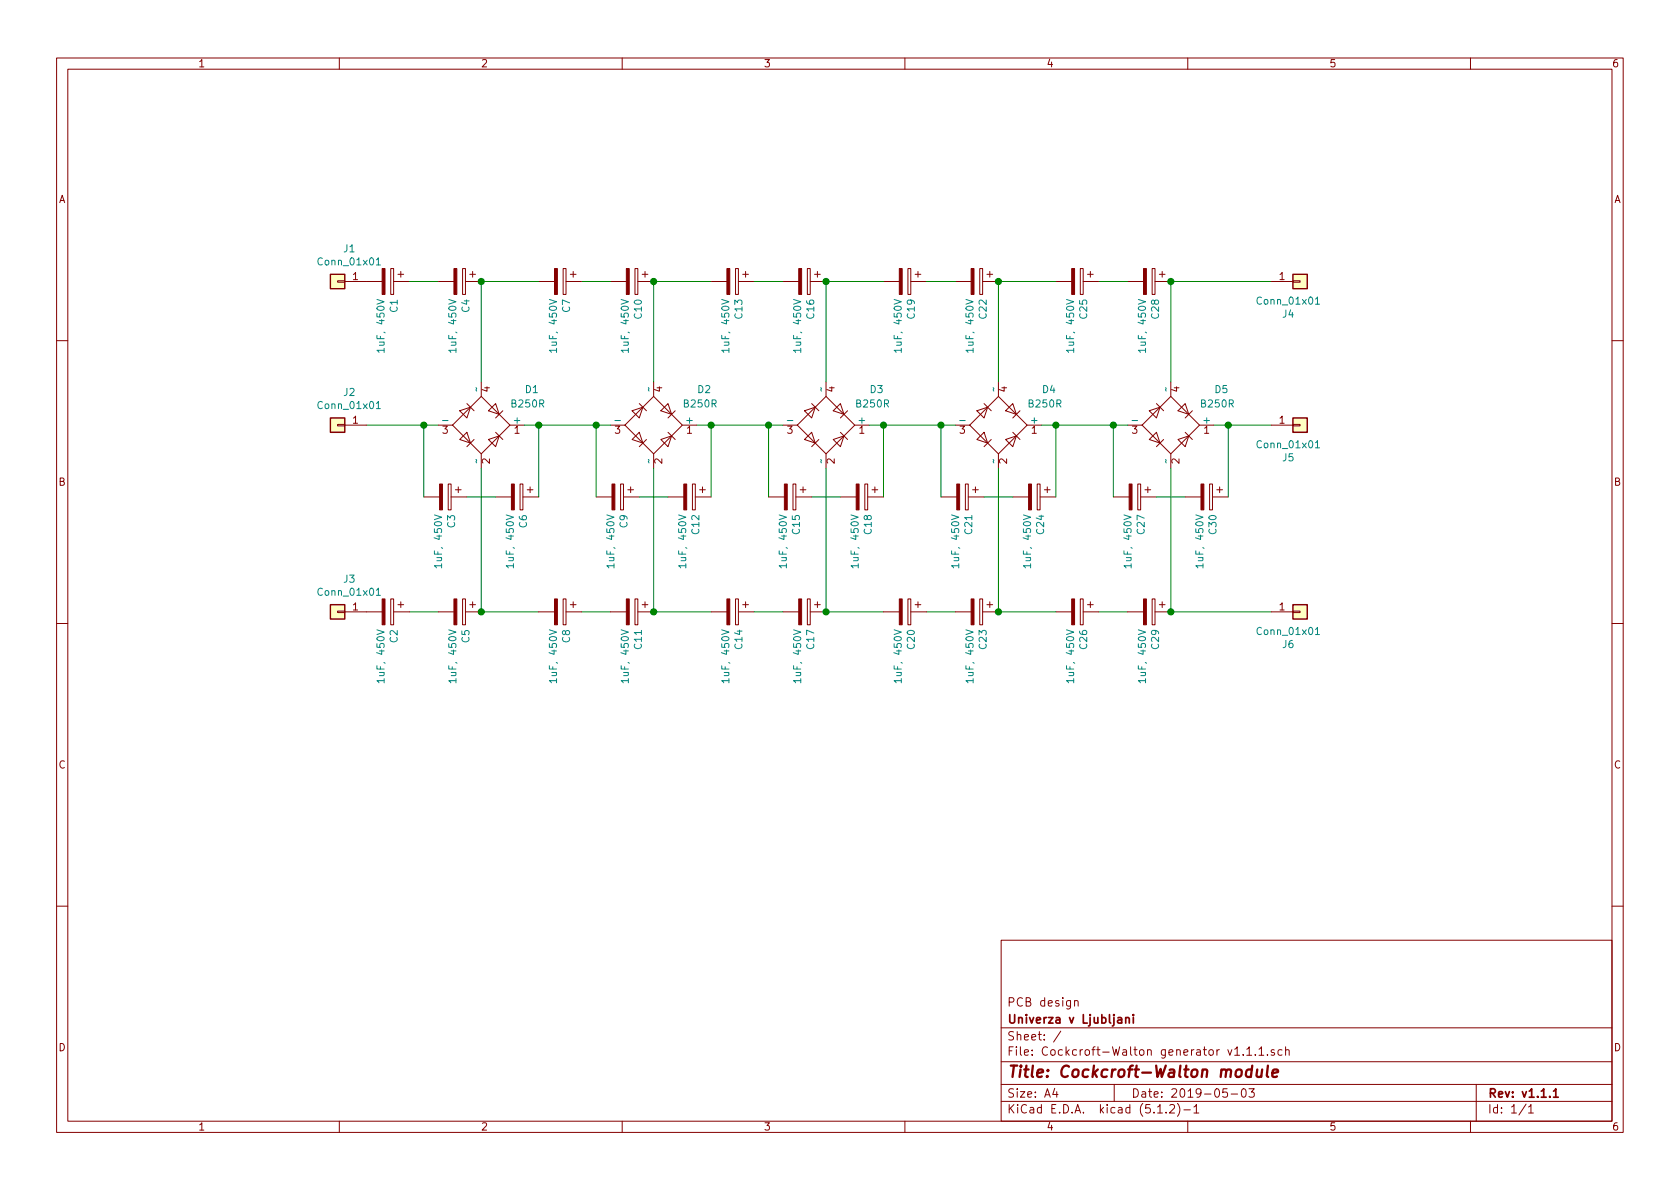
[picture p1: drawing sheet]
EESchema Schematic File Version 4
LIBS:Cockcroft-Walton generator v1.1.1-cache
EELAYER 29 0
EELAYER END
$Descr A4 11693 8268
encoding utf-8
Sheet 1 1
Title "Cockcroft-Walton module"
Date "2019-05-03"
Rev "v1.1.1"
Comp "Univerza v Ljubljani"
Comment1 "PCB design"
Comment2 ""
Comment3 ""
Comment4 ""
$EndDescr
$Comp
L Device:CP C4
U 1 1
P 3200 1950
F 0 "C4" H 3318 1996 50  0000 L CNN
F 1 "1uF, 450V" H 3318 1905 50  0000 L CNN
F 2 "Capacitor_THT:CP_Radial_D8.0mm_P2.50mm" H 3238 1800 50  0001 C CNN
F 3 "~" H 3200 1950 50  0001 C CNN
	1    3200 1950
	0    1    1    0   
$EndComp
$Comp
L Device:CP C1
U 1 1
P 2700 1950
F 0 "C1" H 2818 1996 50  0000 L CNN
F 1 "1uF, 450V" H 2818 1905 50  0000 L CNN
F 2 "Capacitor_THT:CP_Radial_D8.0mm_P2.50mm" H 2738 1800 50  0001 C CNN
F 3 "~" H 2700 1950 50  0001 C CNN
	1    2700 1950
	0    1    1    0   
$EndComp
$Comp
L Device:CP C6
U 1 1
P 3600 3450
F 0 "C6" H 3718 3496 50  0000 L CNN
F 1 "1uF, 450V" H 3718 3405 50  0000 L CNN
F 2 "Capacitor_THT:CP_Radial_D8.0mm_P2.50mm" H 3638 3300 50  0001 C CNN
F 3 "~" H 3600 3450 50  0001 C CNN
	1    3600 3450
	0    1    1    0   
$EndComp
$Comp
L Device:CP C3
U 1 1
P 3100 3450
F 0 "C3" H 3218 3496 50  0000 L CNN
F 1 "1uF, 450V" H 3218 3405 50  0000 L CNN
F 2 "Capacitor_THT:CP_Radial_D8.0mm_P2.50mm" H 3138 3300 50  0001 C CNN
F 3 "~" H 3100 3450 50  0001 C CNN
	1    3100 3450
	0    1    1    0   
$EndComp
$Comp
L Diode_Bridge:B250R D1
U 1 1
P 3350 2950
F 0 "D1" H 3650 3200 50  0000 L CNN
F 1 "B250R" H 3550 3100 50  0000 L CNN
F 2 "Diode_THT:Diode_Bridge_Round_D9.0mm" H 3500 3075 50  0001 L CNN
F 3 "https://diotec.com/tl_files/diotec/files/pdf/datasheets/b40r.pdf" H 3350 2950 50  0001 C CNN
	1    3350 2950
	1    0    0    -1  
$EndComp
Wire Wire Line
	3450 3450 3250 3450
Wire Wire Line
	3350 1950 3350 2650
Wire Wire Line
	3050 1950 2850 1950
$Comp
L Device:CP C10
U 1 1
P 4400 1950
F 0 "C10" H 4518 1996 50  0000 L CNN
F 1 "1uF, 450V" H 4518 1905 50  0000 L CNN
F 2 "Capacitor_THT:CP_Radial_D8.0mm_P2.50mm" H 4438 1800 50  0001 C CNN
F 3 "~" H 4400 1950 50  0001 C CNN
	1    4400 1950
	0    1    1    0   
$EndComp
$Comp
L Device:CP C7
U 1 1
P 3900 1950
F 0 "C7" H 4018 1996 50  0000 L CNN
F 1 "1uF, 450V" H 4018 1905 50  0000 L CNN
F 2 "Capacitor_THT:CP_Radial_D8.0mm_P2.50mm" H 3938 1800 50  0001 C CNN
F 3 "~" H 3900 1950 50  0001 C CNN
	1    3900 1950
	0    1    1    0   
$EndComp
$Comp
L Device:CP C12
U 1 1
P 4800 3450
F 0 "C12" H 4918 3496 50  0000 L CNN
F 1 "1uF, 450V" H 4918 3405 50  0000 L CNN
F 2 "Capacitor_THT:CP_Radial_D8.0mm_P2.50mm" H 4838 3300 50  0001 C CNN
F 3 "~" H 4800 3450 50  0001 C CNN
	1    4800 3450
	0    1    1    0   
$EndComp
$Comp
L Device:CP C9
U 1 1
P 4300 3450
F 0 "C9" H 4418 3496 50  0000 L CNN
F 1 "1uF, 450V" H 4418 3405 50  0000 L CNN
F 2 "Capacitor_THT:CP_Radial_D8.0mm_P2.50mm" H 4338 3300 50  0001 C CNN
F 3 "~" H 4300 3450 50  0001 C CNN
	1    4300 3450
	0    1    1    0   
$EndComp
$Comp
L Diode_Bridge:B250R D2
U 1 1
P 4550 2950
F 0 "D2" H 4850 3200 50  0000 L CNN
F 1 "B250R" H 4750 3100 50  0000 L CNN
F 2 "Diode_THT:Diode_Bridge_Round_D9.0mm" H 4700 3075 50  0001 L CNN
F 3 "https://diotec.com/tl_files/diotec/files/pdf/datasheets/b40r.pdf" H 4550 2950 50  0001 C CNN
	1    4550 2950
	1    0    0    -1  
$EndComp
Wire Wire Line
	4650 3450 4450 3450
Wire Wire Line
	4550 1950 4550 2650
Wire Wire Line
	4250 1950 4050 1950
$Comp
L Device:CP C16
U 1 1
P 5600 1950
F 0 "C16" H 5718 1996 50  0000 L CNN
F 1 "1uF, 450V" H 5718 1905 50  0000 L CNN
F 2 "Capacitor_THT:CP_Radial_D8.0mm_P2.50mm" H 5638 1800 50  0001 C CNN
F 3 "~" H 5600 1950 50  0001 C CNN
	1    5600 1950
	0    1    1    0   
$EndComp
$Comp
L Device:CP C13
U 1 1
P 5100 1950
F 0 "C13" H 5218 1996 50  0000 L CNN
F 1 "1uF, 450V" H 5218 1905 50  0000 L CNN
F 2 "Capacitor_THT:CP_Radial_D8.0mm_P2.50mm" H 5138 1800 50  0001 C CNN
F 3 "~" H 5100 1950 50  0001 C CNN
	1    5100 1950
	0    1    1    0   
$EndComp
$Comp
L Device:CP C18
U 1 1
P 6000 3450
F 0 "C18" H 6118 3496 50  0000 L CNN
F 1 "1uF, 450V" H 6118 3405 50  0000 L CNN
F 2 "Capacitor_THT:CP_Radial_D8.0mm_P2.50mm" H 6038 3300 50  0001 C CNN
F 3 "~" H 6000 3450 50  0001 C CNN
	1    6000 3450
	0    1    1    0   
$EndComp
$Comp
L Device:CP C15
U 1 1
P 5500 3450
F 0 "C15" H 5618 3496 50  0000 L CNN
F 1 "1uF, 450V" H 5618 3405 50  0000 L CNN
F 2 "Capacitor_THT:CP_Radial_D8.0mm_P2.50mm" H 5538 3300 50  0001 C CNN
F 3 "~" H 5500 3450 50  0001 C CNN
	1    5500 3450
	0    1    1    0   
$EndComp
$Comp
L Diode_Bridge:B250R D3
U 1 1
P 5750 2950
F 0 "D3" H 6050 3200 50  0000 L CNN
F 1 "B250R" H 5950 3100 50  0000 L CNN
F 2 "Diode_THT:Diode_Bridge_Round_D9.0mm" H 5900 3075 50  0001 L CNN
F 3 "https://diotec.com/tl_files/diotec/files/pdf/datasheets/b40r.pdf" H 5750 2950 50  0001 C CNN
	1    5750 2950
	1    0    0    -1  
$EndComp
Wire Wire Line
	5850 3450 5650 3450
Wire Wire Line
	5750 1950 5750 2650
Wire Wire Line
	5450 1950 5250 1950
$Comp
L Device:CP C22
U 1 1
P 6800 1950
F 0 "C22" H 6918 1996 50  0000 L CNN
F 1 "1uF, 450V" H 6918 1905 50  0000 L CNN
F 2 "Capacitor_THT:CP_Radial_D8.0mm_P2.50mm" H 6838 1800 50  0001 C CNN
F 3 "~" H 6800 1950 50  0001 C CNN
	1    6800 1950
	0    1    1    0   
$EndComp
$Comp
L Device:CP C19
U 1 1
P 6300 1950
F 0 "C19" H 6418 1996 50  0000 L CNN
F 1 "1uF, 450V" H 6418 1905 50  0000 L CNN
F 2 "Capacitor_THT:CP_Radial_D8.0mm_P2.50mm" H 6338 1800 50  0001 C CNN
F 3 "~" H 6300 1950 50  0001 C CNN
	1    6300 1950
	0    1    1    0   
$EndComp
$Comp
L Device:CP C24
U 1 1
P 7200 3450
F 0 "C24" H 7318 3496 50  0000 L CNN
F 1 "1uF, 450V" H 7318 3405 50  0000 L CNN
F 2 "Capacitor_THT:CP_Radial_D8.0mm_P2.50mm" H 7238 3300 50  0001 C CNN
F 3 "~" H 7200 3450 50  0001 C CNN
	1    7200 3450
	0    1    1    0   
$EndComp
$Comp
L Device:CP C21
U 1 1
P 6700 3450
F 0 "C21" H 6818 3496 50  0000 L CNN
F 1 "1uF, 450V" H 6818 3405 50  0000 L CNN
F 2 "Capacitor_THT:CP_Radial_D8.0mm_P2.50mm" H 6738 3300 50  0001 C CNN
F 3 "~" H 6700 3450 50  0001 C CNN
	1    6700 3450
	0    1    1    0   
$EndComp
$Comp
L Diode_Bridge:B250R D4
U 1 1
P 6950 2950
F 0 "D4" H 7250 3200 50  0000 L CNN
F 1 "B250R" H 7150 3100 50  0000 L CNN
F 2 "Diode_THT:Diode_Bridge_Round_D9.0mm" H 7100 3075 50  0001 L CNN
F 3 "https://diotec.com/tl_files/diotec/files/pdf/datasheets/b40r.pdf" H 6950 2950 50  0001 C CNN
	1    6950 2950
	1    0    0    -1  
$EndComp
Wire Wire Line
	7050 3450 6850 3450
Wire Wire Line
	6950 1950 6950 2650
Wire Wire Line
	6650 1950 6450 1950
$Comp
L Device:CP C28
U 1 1
P 8000 1950
F 0 "C28" H 8118 1996 50  0000 L CNN
F 1 "1uF, 450V" H 8118 1905 50  0000 L CNN
F 2 "Capacitor_THT:CP_Radial_D8.0mm_P2.50mm" H 8038 1800 50  0001 C CNN
F 3 "~" H 8000 1950 50  0001 C CNN
	1    8000 1950
	0    1    1    0   
$EndComp
$Comp
L Device:CP C25
U 1 1
P 7500 1950
F 0 "C25" H 7618 1996 50  0000 L CNN
F 1 "1uF, 450V" H 7618 1905 50  0000 L CNN
F 2 "Capacitor_THT:CP_Radial_D8.0mm_P2.50mm" H 7538 1800 50  0001 C CNN
F 3 "~" H 7500 1950 50  0001 C CNN
	1    7500 1950
	0    1    1    0   
$EndComp
$Comp
L Device:CP C30
U 1 1
P 8400 3450
F 0 "C30" H 8518 3496 50  0000 L CNN
F 1 "1uF, 450V" H 8518 3405 50  0000 L CNN
F 2 "Capacitor_THT:CP_Radial_D8.0mm_P2.50mm" H 8438 3300 50  0001 C CNN
F 3 "~" H 8400 3450 50  0001 C CNN
	1    8400 3450
	0    1    1    0   
$EndComp
$Comp
L Device:CP C27
U 1 1
P 7900 3450
F 0 "C27" H 8018 3496 50  0000 L CNN
F 1 "1uF, 450V" H 8018 3405 50  0000 L CNN
F 2 "Capacitor_THT:CP_Radial_D8.0mm_P2.50mm" H 7938 3300 50  0001 C CNN
F 3 "~" H 7900 3450 50  0001 C CNN
	1    7900 3450
	0    1    1    0   
$EndComp
$Comp
L Diode_Bridge:B250R D5
U 1 1
P 8150 2950
F 0 "D5" H 8450 3200 50  0000 L CNN
F 1 "B250R" H 8350 3100 50  0000 L CNN
F 2 "Diode_THT:Diode_Bridge_Round_D9.0mm" H 8300 3075 50  0001 L CNN
F 3 "https://diotec.com/tl_files/diotec/files/pdf/datasheets/b40r.pdf" H 8150 2950 50  0001 C CNN
	1    8150 2950
	1    0    0    -1  
$EndComp
Wire Wire Line
	8250 3450 8050 3450
Wire Wire Line
	8150 1950 8150 2650
Wire Wire Line
	7850 1950 7650 1950
Wire Wire Line
	3350 1950 3750 1950
Connection ~ 3350 1950
Wire Wire Line
	4550 1950 4950 1950
Connection ~ 4550 1950
Wire Wire Line
	5750 1950 6150 1950
Connection ~ 5750 1950
Wire Wire Line
	6950 1950 7350 1950
Connection ~ 6950 1950
Wire Wire Line
	8150 1950 8850 1950
Connection ~ 8150 1950
Wire Wire Line
	2550 2950 2950 2950
Wire Wire Line
	3650 2950 3750 2950
Wire Wire Line
	6050 2950 6150 2950
Wire Wire Line
	8450 2950 8550 2950
Wire Wire Line
	4850 2950 4950 2950
Wire Wire Line
	7250 2950 7350 2950
Wire Wire Line
	6950 4250 7350 4250
Wire Wire Line
	5750 4250 6150 4250
Wire Wire Line
	4550 4250 4950 4250
Wire Wire Line
	3350 4250 3750 4250
Wire Wire Line
	8850 4250 8150 4250
Wire Wire Line
	7650 4250 7850 4250
$Comp
L Device:CP C26
U 1 1
P 7500 4250
F 0 "C26" H 7618 4296 50  0000 L CNN
F 1 "1uF, 450V" H 7618 4205 50  0000 L CNN
F 2 "Capacitor_THT:CP_Radial_D8.0mm_P2.50mm" H 7538 4100 50  0001 C CNN
F 3 "~" H 7500 4250 50  0001 C CNN
	1    7500 4250
	0    1    1    0   
$EndComp
$Comp
L Device:CP C29
U 1 1
P 8000 4250
F 0 "C29" H 8118 4296 50  0000 L CNN
F 1 "1uF, 450V" H 8118 4205 50  0000 L CNN
F 2 "Capacitor_THT:CP_Radial_D8.0mm_P2.50mm" H 8038 4100 50  0001 C CNN
F 3 "~" H 8000 4250 50  0001 C CNN
	1    8000 4250
	0    1    1    0   
$EndComp
Wire Wire Line
	6450 4250 6650 4250
$Comp
L Device:CP C20
U 1 1
P 6300 4250
F 0 "C20" H 6418 4296 50  0000 L CNN
F 1 "1uF, 450V" H 6418 4205 50  0000 L CNN
F 2 "Capacitor_THT:CP_Radial_D8.0mm_P2.50mm" H 6338 4100 50  0001 C CNN
F 3 "~" H 6300 4250 50  0001 C CNN
	1    6300 4250
	0    1    1    0   
$EndComp
$Comp
L Device:CP C23
U 1 1
P 6800 4250
F 0 "C23" H 6918 4296 50  0000 L CNN
F 1 "1uF, 450V" H 6918 4205 50  0000 L CNN
F 2 "Capacitor_THT:CP_Radial_D8.0mm_P2.50mm" H 6838 4100 50  0001 C CNN
F 3 "~" H 6800 4250 50  0001 C CNN
	1    6800 4250
	0    1    1    0   
$EndComp
Wire Wire Line
	5250 4250 5450 4250
$Comp
L Device:CP C14
U 1 1
P 5100 4250
F 0 "C14" H 5218 4296 50  0000 L CNN
F 1 "1uF, 450V" H 5218 4205 50  0000 L CNN
F 2 "Capacitor_THT:CP_Radial_D8.0mm_P2.50mm" H 5138 4100 50  0001 C CNN
F 3 "~" H 5100 4250 50  0001 C CNN
	1    5100 4250
	0    1    1    0   
$EndComp
$Comp
L Device:CP C17
U 1 1
P 5600 4250
F 0 "C17" H 5718 4296 50  0000 L CNN
F 1 "1uF, 450V" H 5718 4205 50  0000 L CNN
F 2 "Capacitor_THT:CP_Radial_D8.0mm_P2.50mm" H 5638 4100 50  0001 C CNN
F 3 "~" H 5600 4250 50  0001 C CNN
	1    5600 4250
	0    1    1    0   
$EndComp
Wire Wire Line
	4050 4250 4250 4250
$Comp
L Device:CP C8
U 1 1
P 3900 4250
F 0 "C8" H 4018 4296 50  0000 L CNN
F 1 "1uF, 450V" H 4018 4205 50  0000 L CNN
F 2 "Capacitor_THT:CP_Radial_D8.0mm_P2.50mm" H 3938 4100 50  0001 C CNN
F 3 "~" H 3900 4250 50  0001 C CNN
	1    3900 4250
	0    1    1    0   
$EndComp
$Comp
L Device:CP C11
U 1 1
P 4400 4250
F 0 "C11" H 4518 4296 50  0000 L CNN
F 1 "1uF, 450V" H 4518 4205 50  0000 L CNN
F 2 "Capacitor_THT:CP_Radial_D8.0mm_P2.50mm" H 4438 4100 50  0001 C CNN
F 3 "~" H 4400 4250 50  0001 C CNN
	1    4400 4250
	0    1    1    0   
$EndComp
Wire Wire Line
	2850 4250 3050 4250
$Comp
L Device:CP C2
U 1 1
P 2700 4250
F 0 "C2" H 2818 4296 50  0000 L CNN
F 1 "1uF, 450V" H 2818 4205 50  0000 L CNN
F 2 "Capacitor_THT:CP_Radial_D8.0mm_P2.50mm" H 2738 4100 50  0001 C CNN
F 3 "~" H 2700 4250 50  0001 C CNN
	1    2700 4250
	0    1    1    0   
$EndComp
$Comp
L Device:CP C5
U 1 1
P 3200 4250
F 0 "C5" H 3318 4296 50  0000 L CNN
F 1 "1uF, 450V" H 3318 4205 50  0000 L CNN
F 2 "Capacitor_THT:CP_Radial_D8.0mm_P2.50mm" H 3238 4100 50  0001 C CNN
F 3 "~" H 3200 4250 50  0001 C CNN
	1    3200 4250
	0    1    1    0   
$EndComp
Wire Wire Line
	2950 3450 2950 2950
Connection ~ 2950 2950
Wire Wire Line
	2950 2950 3050 2950
Wire Wire Line
	3750 3450 3750 2950
Connection ~ 3750 2950
Wire Wire Line
	3750 2950 4150 2950
Wire Wire Line
	4150 3450 4150 2950
Connection ~ 4150 2950
Wire Wire Line
	4150 2950 4250 2950
Wire Wire Line
	4950 3450 4950 2950
Connection ~ 4950 2950
Wire Wire Line
	4950 2950 5350 2950
Wire Wire Line
	5350 3450 5350 2950
Connection ~ 5350 2950
Wire Wire Line
	5350 2950 5450 2950
Wire Wire Line
	6150 3450 6150 2950
Connection ~ 6150 2950
Wire Wire Line
	6150 2950 6550 2950
Wire Wire Line
	6550 3450 6550 2950
Connection ~ 6550 2950
Wire Wire Line
	6550 2950 6650 2950
Wire Wire Line
	7350 3450 7350 2950
Connection ~ 7350 2950
Wire Wire Line
	7350 2950 7750 2950
Wire Wire Line
	7750 3450 7750 2950
Connection ~ 7750 2950
Wire Wire Line
	7750 2950 7850 2950
Wire Wire Line
	8550 3450 8550 2950
Connection ~ 8550 2950
Wire Wire Line
	8550 2950 8850 2950
Wire Wire Line
	3350 3250 3350 4250
Connection ~ 3350 4250
Wire Wire Line
	4550 3250 4550 4250
Connection ~ 4550 4250
Wire Wire Line
	5750 3250 5750 4250
Connection ~ 5750 4250
Wire Wire Line
	6950 3250 6950 4250
Connection ~ 6950 4250
Wire Wire Line
	8150 3250 8150 4250
Connection ~ 8150 4250
$Comp
L Connector_Generic:Conn_01x01 J1
U 1 1
P 2350 1950
F 0 "J1" H 2268 1725 50  0000 C CNN
F 1 "Conn_01x01" H 2268 1816 50  0000 C CNN
F 2 "Connector:Banana_Jack_1Pin" H 2350 1950 50  0001 C CNN
F 3 "~" H 2350 1950 50  0001 C CNN
	1    2350 1950
	-1   0    0    1   
$EndComp
$Comp
L Connector_Generic:Conn_01x01 J2
U 1 1
P 2350 2950
F 0 "J2" H 2268 2725 50  0000 C CNN
F 1 "Conn_01x01" H 2268 2816 50  0000 C CNN
F 2 "Connector:Banana_Jack_1Pin" H 2350 2950 50  0001 C CNN
F 3 "~" H 2350 2950 50  0001 C CNN
	1    2350 2950
	-1   0    0    1   
$EndComp
$Comp
L Connector_Generic:Conn_01x01 J3
U 1 1
P 2350 4250
F 0 "J3" H 2268 4025 50  0000 C CNN
F 1 "Conn_01x01" H 2268 4116 50  0000 C CNN
F 2 "Connector:Banana_Jack_1Pin" H 2350 4250 50  0001 C CNN
F 3 "~" H 2350 4250 50  0001 C CNN
	1    2350 4250
	-1   0    0    1   
$EndComp
$Comp
L Connector_Generic:Conn_01x01 J4
U 1 1
P 9050 1950
F 0 "J4" H 8968 1725 50  0000 C CNN
F 1 "Conn_01x01" H 8968 1816 50  0000 C CNN
F 2 "Connector:Banana_Jack_1Pin" H 9050 1950 50  0001 C CNN
F 3 "~" H 9050 1950 50  0001 C CNN
	1    9050 1950
	1    0    0    -1  
$EndComp
$Comp
L Connector_Generic:Conn_01x01 J5
U 1 1
P 9050 2950
F 0 "J5" H 8968 2725 50  0000 C CNN
F 1 "Conn_01x01" H 8968 2816 50  0000 C CNN
F 2 "Connector:Banana_Jack_1Pin" H 9050 2950 50  0001 C CNN
F 3 "~" H 9050 2950 50  0001 C CNN
	1    9050 2950
	1    0    0    -1  
$EndComp
$Comp
L Connector_Generic:Conn_01x01 J6
U 1 1
P 9050 4250
F 0 "J6" H 8968 4025 50  0000 C CNN
F 1 "Conn_01x01" H 8968 4116 50  0000 C CNN
F 2 "Connector:Banana_Jack_1Pin" H 9050 4250 50  0001 C CNN
F 3 "~" H 9050 4250 50  0001 C CNN
	1    9050 4250
	1    0    0    -1  
$EndComp
$EndSCHEMATC
